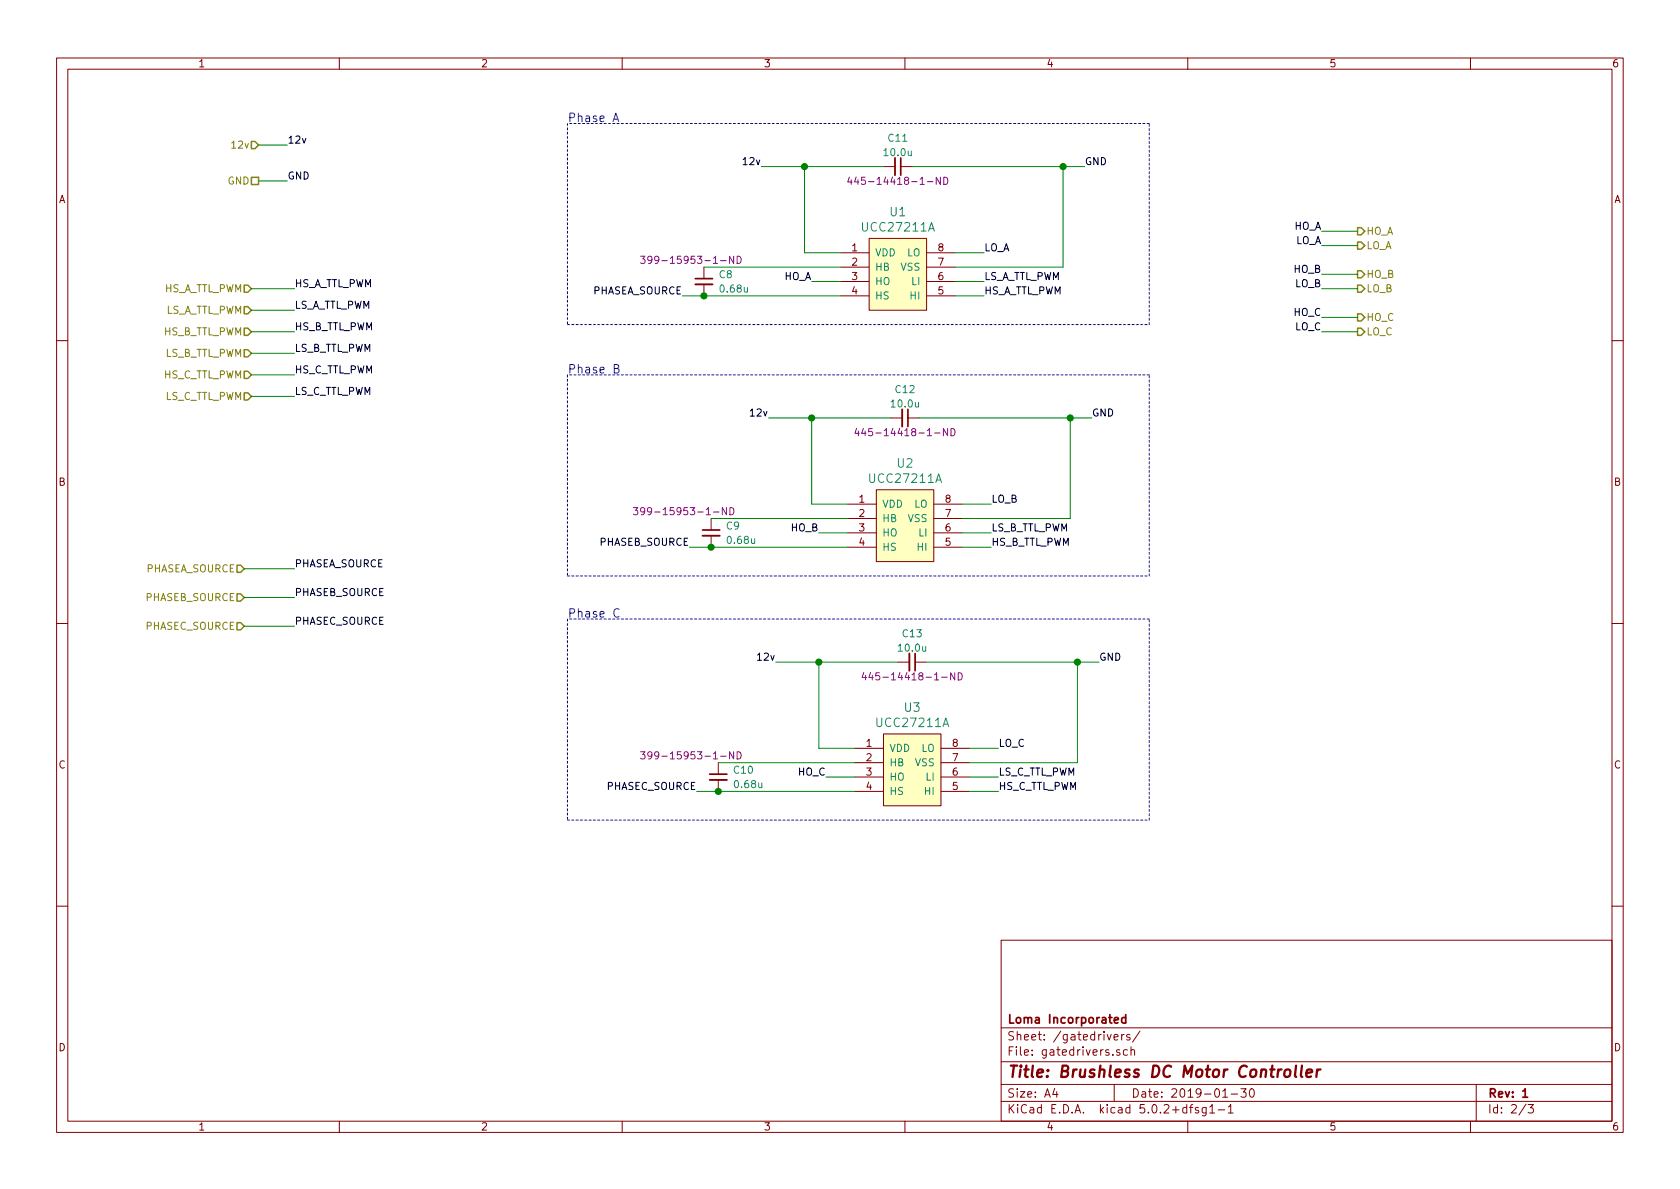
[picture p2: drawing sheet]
EESchema Schematic File Version 4
LIBS:bldc_v1-cache
EELAYER 26 0
EELAYER END
$Descr A4 11693 8268
encoding utf-8
Sheet 2 3
Title "Brushless DC Motor Controller"
Date "2019-01-30"
Rev "1"
Comp "Loma Incorporated"
Comment1 ""
Comment2 ""
Comment3 ""
Comment4 ""
$EndDescr
Text HLabel 1800 1000 0    50   Input ~ 0
12v
Text HLabel 1800 1250 0    50   UnSpc ~ 0
GND
Text HLabel 1750 2000 0    50   Input ~ 0
HS_A_TTL_PWM
Text HLabel 1750 2150 0    50   Input ~ 0
LS_A_TTL_PWM
Text HLabel 1750 2300 0    50   Input ~ 0
HS_B_TTL_PWM
Text HLabel 1750 2450 0    50   Input ~ 0
LS_B_TTL_PWM
Text HLabel 1750 2600 0    50   Input ~ 0
HS_C_TTL_PWM
Text HLabel 1750 2750 0    50   Input ~ 0
LS_C_TTL_PWM
Text Label 2050 2000 0    50   ~ 0
HS_A_TTL_PWM
Text Label 2050 2150 0    50   ~ 0
LS_A_TTL_PWM
Text Label 2050 2300 0    50   ~ 0
HS_B_TTL_PWM
Text Label 2050 2450 0    50   ~ 0
LS_B_TTL_PWM
Text Label 2050 2600 0    50   ~ 0
HS_C_TTL_PWM
Text Label 2050 2750 0    50   ~ 0
LS_C_TTL_PWM
Wire Wire Line
	1750 2000 2050 2000
Wire Wire Line
	2050 2150 1750 2150
Wire Wire Line
	1750 2300 2050 2300
Wire Wire Line
	2050 2450 1750 2450
Wire Wire Line
	1750 2600 2050 2600
Wire Wire Line
	2050 2750 1750 2750
Text Label 2000 1000 0    50   ~ 0
12v
Text Label 2000 1250 0    50   ~ 0
GND
Wire Wire Line
	1800 1000 2000 1000
Wire Wire Line
	1800 1250 2000 1250
Text HLabel 1700 3950 0    50   Input ~ 0
PHASEA_SOURCE
Text HLabel 1700 4150 0    50   Input ~ 0
PHASEB_SOURCE
Text HLabel 1700 4350 0    50   Input ~ 0
PHASEC_SOURCE
Text Label 2050 3950 0    50   ~ 0
PHASEA_SOURCE
Text Label 2050 4150 0    50   ~ 0
PHASEB_SOURCE
Text Label 2050 4350 0    50   ~ 0
PHASEC_SOURCE
Wire Wire Line
	1700 3950 2050 3950
Wire Wire Line
	2050 4150 1700 4150
Wire Wire Line
	1700 4350 2050 4350
Text HLabel 9450 1600 2    50   Output ~ 0
HO_A
Text HLabel 9450 1700 2    50   Output ~ 0
LO_A
Text HLabel 9450 1900 2    50   Output ~ 0
HO_B
Text HLabel 9450 2000 2    50   Output ~ 0
LO_B
Text HLabel 9450 2200 2    50   Output ~ 0
HO_C
Text HLabel 9450 2300 2    50   Output ~ 0
LO_C
$Comp
L Device:C_Small C11
U 1 1
P 6250 1150
F 0 "C11" V 6050 1150 50  0000 C CNN
F 1 "10.0u" V 6150 1150 50  0000 C CNN
F 2 "Capacitor_SMD:C_0805_2012Metric_Pad1.15x1.40mm_HandSolder" H 6250 1150 50  0001 C CNN
F 3 "~" H 6250 1150 50  0001 C CNN
F 4 "445-14418-1-ND" V 6350 1150 50  0000 C CNN "PN"
	1    6250 1150
	0    1    1    0   
$EndComp
$Comp
L infineon:UCC2720xA U1
U 1 1
P 6150 1800
F 0 "U1" H 6250 2137 60  0000 C CNN
F 1 "UCC27211A" H 6250 2031 60  0000 C CNN
F 2 "Package_SO:SOIC-8_3.9x4.9mm_P1.27mm" H 6150 1800 60  0001 C CNN
F 3 "" H 6150 1800 60  0001 C CNN
	1    6150 1800
	1    0    0    -1  
$EndComp
Wire Wire Line
	6150 1150 5600 1150
Wire Wire Line
	5600 1150 5600 1750
Wire Wire Line
	5600 1750 5850 1750
Text Label 7550 1150 0    50   ~ 0
GND
Text Label 4750 2050 2    50   ~ 0
PHASEA_SOURCE
Text Label 6850 1750 0    50   ~ 0
LO_A
Wire Wire Line
	6850 1750 6650 1750
Wire Wire Line
	6350 1150 7400 1150
Wire Wire Line
	7400 1150 7400 1850
Wire Wire Line
	6650 1850 7400 1850
Wire Wire Line
	7550 1150 7400 1150
Connection ~ 7400 1150
Text Label 6850 1950 0    50   ~ 0
LS_A_TTL_PWM
Wire Wire Line
	6850 1950 6650 1950
Text Label 6850 2050 0    50   ~ 0
HS_A_TTL_PWM
Wire Wire Line
	6850 2050 6650 2050
Text Label 5650 1950 2    50   ~ 0
HO_A
Wire Wire Line
	5650 1950 5850 1950
$Comp
L Device:C_Small C8
U 1 1
P 4900 1950
F 0 "C8" H 5000 2000 50  0000 L CNN
F 1 "0.68u" H 5000 1900 50  0000 L CNN
F 2 "Capacitor_SMD:C_1210_3225Metric_Pad1.42x2.65mm_HandSolder" H 4900 1950 50  0001 C CNN
F 3 "~" H 4900 1950 50  0001 C CNN
F 4 "399-15953-1-ND" H 4450 2100 50  0000 L CNN "PN"
	1    4900 1950
	1    0    0    -1  
$EndComp
Wire Wire Line
	4750 2050 4900 2050
Connection ~ 4900 2050
Wire Wire Line
	4900 2050 5850 2050
Wire Wire Line
	4900 1850 5850 1850
Text Label 5300 1150 2    50   ~ 0
12v
Wire Wire Line
	5300 1150 5600 1150
Connection ~ 5600 1150
$Comp
L Device:C_Small C12
U 1 1
P 6300 2900
F 0 "C12" V 6100 2900 50  0000 C CNN
F 1 "10.0u" V 6200 2900 50  0000 C CNN
F 2 "Capacitor_SMD:C_0805_2012Metric_Pad1.15x1.40mm_HandSolder" H 6300 2900 50  0001 C CNN
F 3 "~" H 6300 2900 50  0001 C CNN
F 4 "445-14418-1-ND" V 6400 2900 50  0000 C CNN "PN"
	1    6300 2900
	0    1    1    0   
$EndComp
$Comp
L infineon:UCC2720xA U2
U 1 1
P 6200 3550
F 0 "U2" H 6300 3887 60  0000 C CNN
F 1 "UCC27211A" H 6300 3781 60  0000 C CNN
F 2 "Package_SO:SOIC-8_3.9x4.9mm_P1.27mm" H 6200 3550 60  0001 C CNN
F 3 "" H 6200 3550 60  0001 C CNN
	1    6200 3550
	1    0    0    -1  
$EndComp
Wire Wire Line
	6200 2900 5650 2900
Wire Wire Line
	5650 2900 5650 3500
Wire Wire Line
	5650 3500 5900 3500
Text Label 7600 2900 0    50   ~ 0
GND
Text Label 4800 3800 2    50   ~ 0
PHASEB_SOURCE
Text Label 6900 3500 0    50   ~ 0
LO_B
Wire Wire Line
	6900 3500 6700 3500
Wire Wire Line
	6400 2900 7450 2900
Wire Wire Line
	7450 2900 7450 3600
Wire Wire Line
	6700 3600 7450 3600
Wire Wire Line
	7600 2900 7450 2900
Connection ~ 7450 2900
Text Label 6900 3700 0    50   ~ 0
LS_B_TTL_PWM
Wire Wire Line
	6900 3700 6700 3700
Text Label 6900 3800 0    50   ~ 0
HS_B_TTL_PWM
Wire Wire Line
	6900 3800 6700 3800
Text Label 5700 3700 2    50   ~ 0
HO_B
Wire Wire Line
	5700 3700 5900 3700
$Comp
L Device:C_Small C9
U 1 1
P 4950 3700
F 0 "C9" H 5050 3750 50  0000 L CNN
F 1 "0.68u" H 5050 3650 50  0000 L CNN
F 2 "Capacitor_SMD:C_1210_3225Metric_Pad1.42x2.65mm_HandSolder" H 4950 3700 50  0001 C CNN
F 3 "~" H 4950 3700 50  0001 C CNN
F 4 "399-15953-1-ND" H 4400 3850 50  0000 L CNN "PN"
	1    4950 3700
	1    0    0    -1  
$EndComp
Wire Wire Line
	4800 3800 4950 3800
Connection ~ 4950 3800
Wire Wire Line
	4950 3800 5900 3800
Wire Wire Line
	4950 3600 5900 3600
Text Label 5350 2900 2    50   ~ 0
12v
Wire Wire Line
	5350 2900 5650 2900
Connection ~ 5650 2900
$Comp
L Device:C_Small C13
U 1 1
P 6350 4600
F 0 "C13" V 6150 4600 50  0000 C CNN
F 1 "10.0u" V 6250 4600 50  0000 C CNN
F 2 "Capacitor_SMD:C_0805_2012Metric_Pad1.15x1.40mm_HandSolder" H 6350 4600 50  0001 C CNN
F 3 "~" H 6350 4600 50  0001 C CNN
F 4 "445-14418-1-ND" V 6450 4600 50  0000 C CNN "PN"
	1    6350 4600
	0    1    1    0   
$EndComp
$Comp
L infineon:UCC2720xA U3
U 1 1
P 6250 5250
F 0 "U3" H 6350 5587 60  0000 C CNN
F 1 "UCC27211A" H 6350 5481 60  0000 C CNN
F 2 "Package_SO:SOIC-8_3.9x4.9mm_P1.27mm" H 6250 5250 60  0001 C CNN
F 3 "" H 6250 5250 60  0001 C CNN
	1    6250 5250
	1    0    0    -1  
$EndComp
Wire Wire Line
	6250 4600 5700 4600
Wire Wire Line
	5700 4600 5700 5200
Wire Wire Line
	5700 5200 5950 5200
Text Label 7650 4600 0    50   ~ 0
GND
Text Label 4850 5500 2    50   ~ 0
PHASEC_SOURCE
Text Label 6950 5200 0    50   ~ 0
LO_C
Wire Wire Line
	6950 5200 6750 5200
Wire Wire Line
	6450 4600 7500 4600
Wire Wire Line
	7500 4600 7500 5300
Wire Wire Line
	6750 5300 7500 5300
Wire Wire Line
	7650 4600 7500 4600
Connection ~ 7500 4600
Text Label 6950 5400 0    50   ~ 0
LS_C_TTL_PWM
Wire Wire Line
	6950 5400 6750 5400
Text Label 6950 5500 0    50   ~ 0
HS_C_TTL_PWM
Wire Wire Line
	6950 5500 6750 5500
Text Label 5750 5400 2    50   ~ 0
HO_C
Wire Wire Line
	5750 5400 5950 5400
$Comp
L Device:C_Small C10
U 1 1
P 5000 5400
F 0 "C10" H 5100 5450 50  0000 L CNN
F 1 "0.68u" H 5100 5350 50  0000 L CNN
F 2 "Capacitor_SMD:C_1210_3225Metric_Pad1.42x2.65mm_HandSolder" H 5000 5400 50  0001 C CNN
F 3 "~" H 5000 5400 50  0001 C CNN
F 4 "399-15953-1-ND" H 4450 5550 50  0000 L CNN "PN"
	1    5000 5400
	1    0    0    -1  
$EndComp
Wire Wire Line
	4850 5500 5000 5500
Connection ~ 5000 5500
Wire Wire Line
	5000 5500 5950 5500
Wire Wire Line
	5000 5300 5950 5300
Text Label 5400 4600 2    50   ~ 0
12v
Wire Wire Line
	5400 4600 5700 4600
Connection ~ 5700 4600
Text Label 9200 1700 2    50   ~ 0
LO_A
Text Label 9200 1600 2    50   ~ 0
HO_A
Text Label 9200 2000 2    50   ~ 0
LO_B
Text Label 9200 1900 2    50   ~ 0
HO_B
Text Label 9200 2300 2    50   ~ 0
LO_C
Text Label 9200 2200 2    50   ~ 0
HO_C
Wire Wire Line
	9200 2200 9450 2200
Wire Wire Line
	9200 2300 9450 2300
Wire Wire Line
	9200 2000 9450 2000
Wire Wire Line
	9200 1900 9450 1900
Wire Wire Line
	9200 1700 9450 1700
Wire Wire Line
	9200 1600 9450 1600
Wire Notes Line
	3950 2250 8000 2250
Wire Notes Line
	8000 2250 8000 850 
Wire Notes Line
	8000 850  3950 850 
Wire Notes Line
	3950 850  3950 2250
Text Notes 3950 850  0    59   ~ 0
Phase A
Wire Notes Line
	8000 2600 3950 2600
Wire Notes Line
	3950 2600 3950 4000
Text Notes 3950 2600 0    59   ~ 0
Phase B
Wire Notes Line
	3950 4000 8000 4000
Wire Notes Line
	8000 4000 8000 2600
Wire Notes Line
	8000 4300 3950 4300
Wire Notes Line
	3950 4300 3950 5700
Text Notes 3950 4300 0    59   ~ 0
Phase C
Wire Notes Line
	3950 5700 8000 5700
Wire Notes Line
	8000 5700 8000 4300
$EndSCHEMATC
